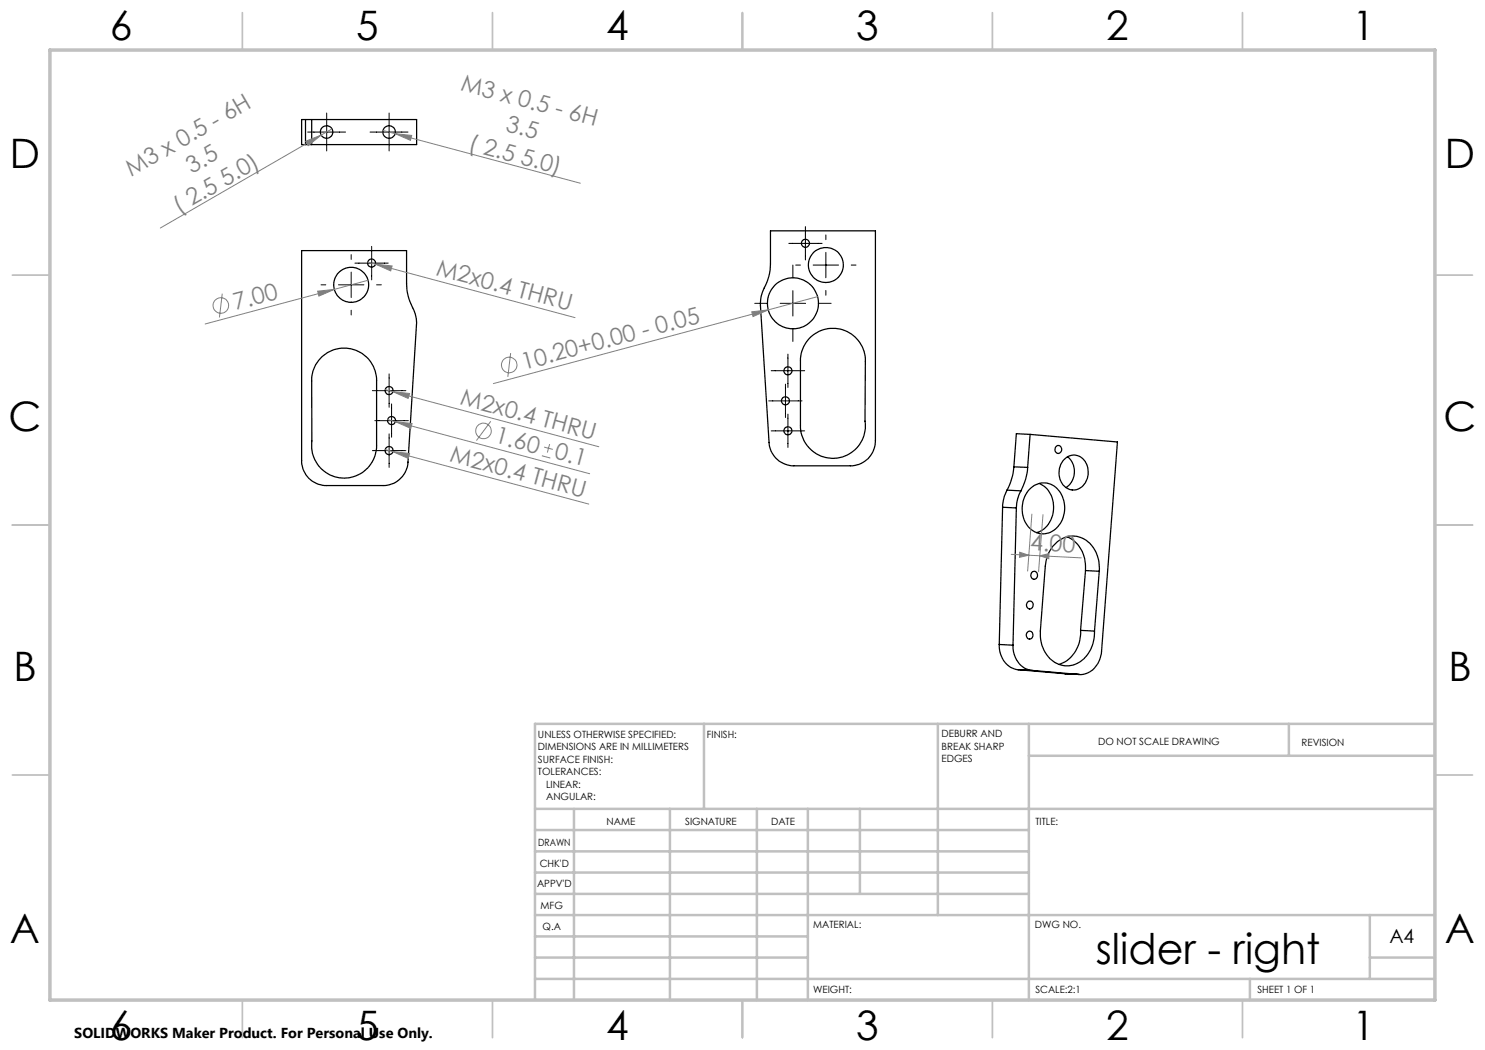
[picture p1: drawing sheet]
<svg xmlns="http://www.w3.org/2000/svg" width="297mm" height="210mm" viewBox="0 0 297 210" stroke-linecap="round" stroke-linejoin="round" font-family="sans-serif">
<g fill="none" stroke="#000" stroke-width=".25">
<path d="M61.1 28.9h1.2M61.1 23.9h1.2M61.1 23.9h-.8v5h.8M61.1 23.9v5M62.3 23.9v5M62.3 23.9h21v5h-21M60.3 50.1h21v6.7a11.9 11.9 0 0 0 1.6 5.6l.4 1.3v.9l-1.7 27.8a5 5 0 0 1-5 4.7h-11.3a4.9 4.9 0 0 1-5-5zM154.1 46.2h21v42a4.9 4.9 0 0 1-5 5h-11.3a5 5 0 0 1-5-4.7l-1.7-27.4a8.8 8.8 0 0 1 1.3-4.7l.6-2.4zM64.3 71.4a6.5 6.5 0 0 1 7.1-1.3 6.5 6.5 0 0 1 3.9 6v13a6.5 6.5 0 0 1-7 6.5 6.5 6.5 0 0 1-5.9-7.4l-.1-12a6.5 6.5 0 0 1 2-4.8zM161.8 67.7a6.5 6.5 0 0 1 7.2-1.6 6.5 6.5 0 0 1 4.1 6.1l-.1 12a6.5 6.5 0 0 1-6 7.4 6.5 6.5 0 0 1-6.9-6.4v-13a6.7 6.7 0 0 1 1.7-4.5zM201.4 98a7.9 7.9 0 0 0-.9 3.5M201.4 98l2.8 .2"/>
<path d="M202.8 93.4a12.4 12.4 0 0 1-1.4 4.6M202.8 93.4l2.7 .1M204.2 98.2a7.3 7.3 0 0 0-.9 3.4M205.5 93.5a11.5 11.5 0 0 1-1.3 4.7M206 86.9l17.5 1.5-3.2 41.9a4.6 4.6 0 0 1-4.5 4.6l-9.4-.8M206 97.7a3.9 3.9 0 0 1 6.6 2 5.2 5.2 0 0 1-3.6 7 4.4 4.4 0 0 1-4.6-4.8 5.8 5.8 0 0 1 1.6-4.2zM206 86.9l-.5 6.6M206 86.9l-2.7-.2-.5 6.7M207.8 96.7a5.4 5.4 0 0 1 2.1 7.8 4.1 4.1 0 0 1-2.6 2M211.2 89.3a.76 .76 0 0 1 1.1 .4 .76 .76 0 0 1-.6 1 .81 .81 0 0 1-.7-.5 .81 .81 0 0 1 .2-.9zM212.8 91.9a2.75 2.75 0 0 1 2.9-.7 2.75 2.75 0 0 1 1.9 2.3 3.4 3.4 0 0 1-3.1 4.5 3.6 3.6 0 0 1-1.9-5.8zM213.5 91.4a3.8 3.8 0 0 1-.3 6.1"/>
<path d="M200.5 101.5l-.7 27.4M200.5 101.5l2.8 .1M203.3 101.6l-.7 27.4M206.4 114.4a.76 .76 0 0 1 1.1 .4 .76 .76 0 0 1-.6 1 .82 .82 0 0 1-.7-.5 .82 .82 0 0 1 .2-.9zM213.4 107.4a6.5 6.5 0 0 1 3.7 6.7M217.1 114.1l2.8 .2M217.1 114.1l-1 12M219.9 114.3a6.3 6.3 0 0 0-4.5-7 5.7 5.7 0 0 0-6.2 5l-1.1 13.9a6.3 6.3 0 0 0 4.5 6.9 5.5 5.5 0 0 0 6-4.5l.3-2.4M219.9 114.3l-1 11.9M199.8 128.9a4.6 4.6 0 0 0 3.8 5M199.8 128.9l2.8 .1M202.6 129a4.7 4.7 0 0 0 3.8 5.1"/>
<path d="M203.6 133.9l2.8 .2M203.6 133.9l9.4 .9M205.5 126.4a.72 .72 0 0 1 1.1 .6 .72 .72 0 0 1-1.1 .6 .85 .85 0 0 1 0-1.2zM205.7 120.3a.74 .74 0 0 1 .9 .7 .74 .74 0 0 1-1 .7 .86 .86 0 0 1 .1-1.4zM213 134.8l2.9 .1M213 134.8h.1M216.1 126.1a6.5 6.5 0 0 1-4.3 6.8M216.1 126.1l2.8 .1"/>
<circle cx="65.3" cy="26.4" r="1.26"/>
<circle cx="77.8" cy="26.4" r="1.26"/>
<circle cx="70.2" cy="57" r="3.5"/>
<circle cx="74.3" cy="52.6" r=".81"/>
<circle cx="161.1" cy="48.7" r=".8"/>
<circle cx="165.2" cy="53" r="3.5"/>
<circle cx="77.8" cy="78.1" r=".8"/>
<circle cx="157.6" cy="74.2" r=".8"/>
<circle cx="158.6" cy="60.7" r="5.1"/>
<circle cx="77.8" cy="90.1" r=".81"/>
<circle cx="78.3" cy="84.1" r=".8"/>
<circle cx="157.1" cy="80.2" r=".8"/>
<circle cx="157.6" cy="86.2" r=".8"/>
</g>
<g fill="none" stroke="#808080" stroke-width=".2">
<path d="M61.1 28.2l3.1-1.2-2.6 2.1zM64.2 27l-32.1 18.6M66.4 25.8l-2.2 1.2M76.6 26.1l2.4 .6M79 26.7l3.3 .4-.2 1zM79 26.7l37.1 9.9M44.4 58.7l-.5 4.8M63.5 58.2l3.4-.3-3.1 1.3zM66.9 57.9l-25.9 6.9M73.6 52.4l1.5 .4M73.6 56l-6.7 1.9M75.1 52.8l3.3 .4-.3 1z"/>
<path d="M75.1 52.8l39.9 10.7M163.5 59.3l-64.8 17.4M77 77.9l1.6 .4M78.6 78.3l3.3 .4-.3 1zM78.6 78.3l41.2 11.1M102.1 70.6l-.5 4.8M150.4 62.4l3.3-.4-3.1 1.3zM77 89.9l1.6 .4M77.5 83.9l1.6 .4M78.6 90.3l3.3 .4-.3 1zM78.6 90.3l39.2 10.5M79.1 84.3l3.3 .4-.2 1z"/>
<path d="M79.1 84.3l38.8 10.4M98.1 84.3l-2.8 3.8M108.4 91.1l1.7 .5M108.8 89.4l1.8 .5M109.9 88.8l-.4 1.7M202.2 110.9l3.5 .1M203.9 110.4l1.8 .6-1.8 .5zM205.7 111l2.3 .2M206.4 102.8l-.9 11.4M208 111.2l1.8-.5v1.1zM208 111.2l8.3 .4M208.6 102.9l-.9 11.4"/>
<circle cx="44.2" cy="61.1" r="1.56"/>
<circle cx="101.8" cy="73" r="1.55"/>
<circle cx="96.7" cy="86.2" r="1.56"/>
</g>
<g fill="none" stroke="#000" stroke-width=".2">
<path d="M61.5 26.4h7.6M65.3 22.6v7.6M74 26.4h7.6M77.8 22.6v7.6M64.2 57h1M67.7 57h5.1M70.2 50.9v1M70.2 54.4v5.1M71 52.6h6.6M74.3 49.3v6.7M75.3 57h1M157.8 48.7h6.6"/>
<path d="M158.6 53v2.6M158.6 58.1v5.1M159.1 53h1M161.1 45.3v6.7M162.6 53h5.1M165.2 47v.9M165.2 50.5v5.1M165.2 58.1v.9M170.3 53h.9M70.2 62v1M74.5 78.1h6.7M77.8 74.8v6.6"/>
<path d="M151 60.7h2.5M154.2 74.1h6.7M156 60.7h5.1M157.1 76.8v6.7M157.6 70.8v6.7M158.6 65.7v2.6M163.7 60.7h2.5M74.5 90.1h6.7M75 84.1h6.7M77.8 86.8v6.7M78.3 80.8v6.6M153.7 80.2h6.7"/>
<path d="M154.2 86.2h6.7M157.6 82.8v6.7"/>
</g>
<g fill="none" stroke="#c0c0c0" stroke-width=".35">
<path d="M48.5 2.5v7.5M98.5 2.5v7.5M148.5 2.5v7.5M198.5 2.5v7.5M248.5 2.5v7.5M2.5 55h7.5M287 55h7.5M2.5 105h7.5M287 105h7.5M2.5 155h7.5M287 155h7.5M48.5 200v7.5"/>
<path d="M98.5 200v7.5M148.5 200v7.5M198.5 200v7.5M248.5 200v7.5"/>
</g>
<g fill="none" stroke="#c0c0c0" stroke-width=".5">
<path d="M140.8 144.8v17M187.6 144.8v38.2M205.8 144.8v55.2M205.8 151.2h81.2M257.8 144.8v6.4M287 144.8h-180v55.2M107 161.8h180M107 178.8h98.8M107 174.5h98.8M107 170.3h98.8M107 166h98.8M114.8 161.8v38.2"/>
<path d="M134 161.8v38.2M151.4 161.8v38.2M161.6 161.8v38.2M172 161.8v17M107 195.8h180M107 191.5h54.6M107 187.3h54.6M107 183h180M250 195.8v4.2M274 191.5h13M274 183v12.8"/>
</g>
<path d="M10 10h277v190h-277z" fill="none" stroke="#c0c0c0" stroke-width=".7"/>
<g fill="#808080">
<path d="M63.5 58.2l3.4-.3-3.1 1.3z"/>
<path d="M150.4 62.4l3.3-.4-3.1 1.3z"/>
<path d="M61.1 28.2l3.1-1.2-2.6 2.1z"/>
<path d="M75.1 52.8l3.3 .4-.3 1z"/>
<path d="M78.6 90.3l3.3 .4-.3 1z"/>
<path d="M78.6 78.3l3 1.4 .3-1zM79.1 84.3l3.1 1.4 .2-1zM79 26.7l3.1 1.4 .2-1z"/>
<path d="M203.9 110.4l1.8 .6-1.8 .5zM208 111.2l1.8-.5v1.1z"/>
</g>
<text font-size="8.5" x="219.2" y="192.7">slider - right</text>
<g font-size="8.1">
<text x="22" y="8">6</text>
<text x="71.2" y="8">5</text>
<text x="121.2" y="8">4</text>
<text x="171.2" y="8">3</text>
<text x="221.2" y="8">2</text>
<text x="270.5" y="8">1</text>
<text x="2" y="33.6">D</text>
<text x="289" y="33.6">D</text>
<text x="1.7" y="86.1">C</text>
<text x="288.7" y="86.1">C</text>
<text x="2.7" y="136.1">B</text>
<text x="289.7" y="136.1">B</text>
<text x="2" y="188.6">A</text>
<text x="289" y="188.6">A</text>
<text x="22" y="208">6</text>
<text x="71.2" y="208">5</text>
<text x="121.2" y="208">4</text>
<text x="171.2" y="208">3</text>
<text x="221.2" y="208">2</text>
<text x="270.5" y="208">1</text>
</g>
<g font-size="4.7" fill="#808080">
<text x="92" y="18" transform="rotate(15 92 18)">M3 x 0.5 - 6H</text>
<text x="93.5" y="29.9" transform="rotate(15 93.5 29.9)">( 2.5 5.0)</text>
<text x="101" y="26.2" transform="rotate(15 101 26.2)">3.5</text>
<text x="26.2" y="35.4" transform="rotate(-30 26.2 35.4)">M3 x 0.5 - 6H</text>
<text x="38.4" y="34.8" transform="rotate(-30 38.4 34.8)">3.5</text>
<text x="35.7" y="42.8" transform="rotate(-30 35.7 42.8)">( 2.5 5.0)</text>
<text x="87" y="55" transform="rotate(15 87 55)">M2x0.4 THRU</text>
<text x="47.1" y="62.1" transform="rotate(-15 47.1 62.1)">7.00</text>
<text x="104.8" y="74" transform="rotate(-15 104.8 74)">10.20+0.00 - 0.05</text>
<text x="91.8" y="80.8" transform="rotate(15 91.8 80.8)">M2x0.4 THRU</text>
<text x="98.8" y="88.5" transform="rotate(15 98.8 88.5)">1.60</text>
<text x="89.8" y="92.3" transform="rotate(15 89.8 92.3)">M2x0.4 THRU</text>
<text x="110.7" y="91.7" transform="rotate(15 110.7 91.7)">0.1</text>
<text x="206" y="110" transform="rotate(3 206 110)">4.00</text>
</g>
<text font-size="3.9" x="277.9" y="188.5">A4</text>
<text font-size="2.9" x="14.9" y="207.6">SOLIDWORKS Maker Product. For Personal Use Only.</text>
<g font-size="2">
<text x="107.6" y="147.6">UNLESS OTHERWISE SPECIFIED:</text>
<text x="141.4" y="147.6">FINISH:</text>
<text x="188.3" y="147.5">DEBURR AND</text>
<text x="188.3" y="150">BREAK SHARP</text>
<text x="219.6" y="149">DO NOT SCALE DRAWING</text>
<text x="260.3" y="149.2">REVISION</text>
<text x="107.6" y="150.1">DIMENSIONS ARE IN MILLIMETERS</text>
<text x="107.6" y="152.6">SURFACE FINISH:</text>
<text x="107.6" y="155.1">TOLERANCES:</text>
<text x="188.3" y="152.5">EDGES</text>
<text x="109.2" y="157.6">LINEAR:</text>
<text x="109.2" y="160.1">ANGULAR:</text>
<text x="121.3" y="165">NAME</text>
<text x="137" y="164.9">SIGNATURE</text>
<text x="154.2" y="164.9">DATE</text>
<text x="207.1" y="164.9">TITLE:</text>
<text x="107.6" y="169.1">DRAWN</text>
<text x="107.9" y="173.3">CHK'D</text>
<text x="107.4" y="177.4">APPV'D</text>
<text x="108.1" y="181.8">MFG</text>
<text x="108.5" y="186">Q.A</text>
<text x="162.6" y="185.5">MATERIAL:</text>
<text x="207" y="185.5">DWG NO.</text>
<text x="162.6" y="198.5">WEIGHT:</text>
<text x="207.1" y="198.6">SCALE:2:1</text>
<text x="251.5" y="198.6">SHEET 1 OF 1</text>
</g>
</svg>
